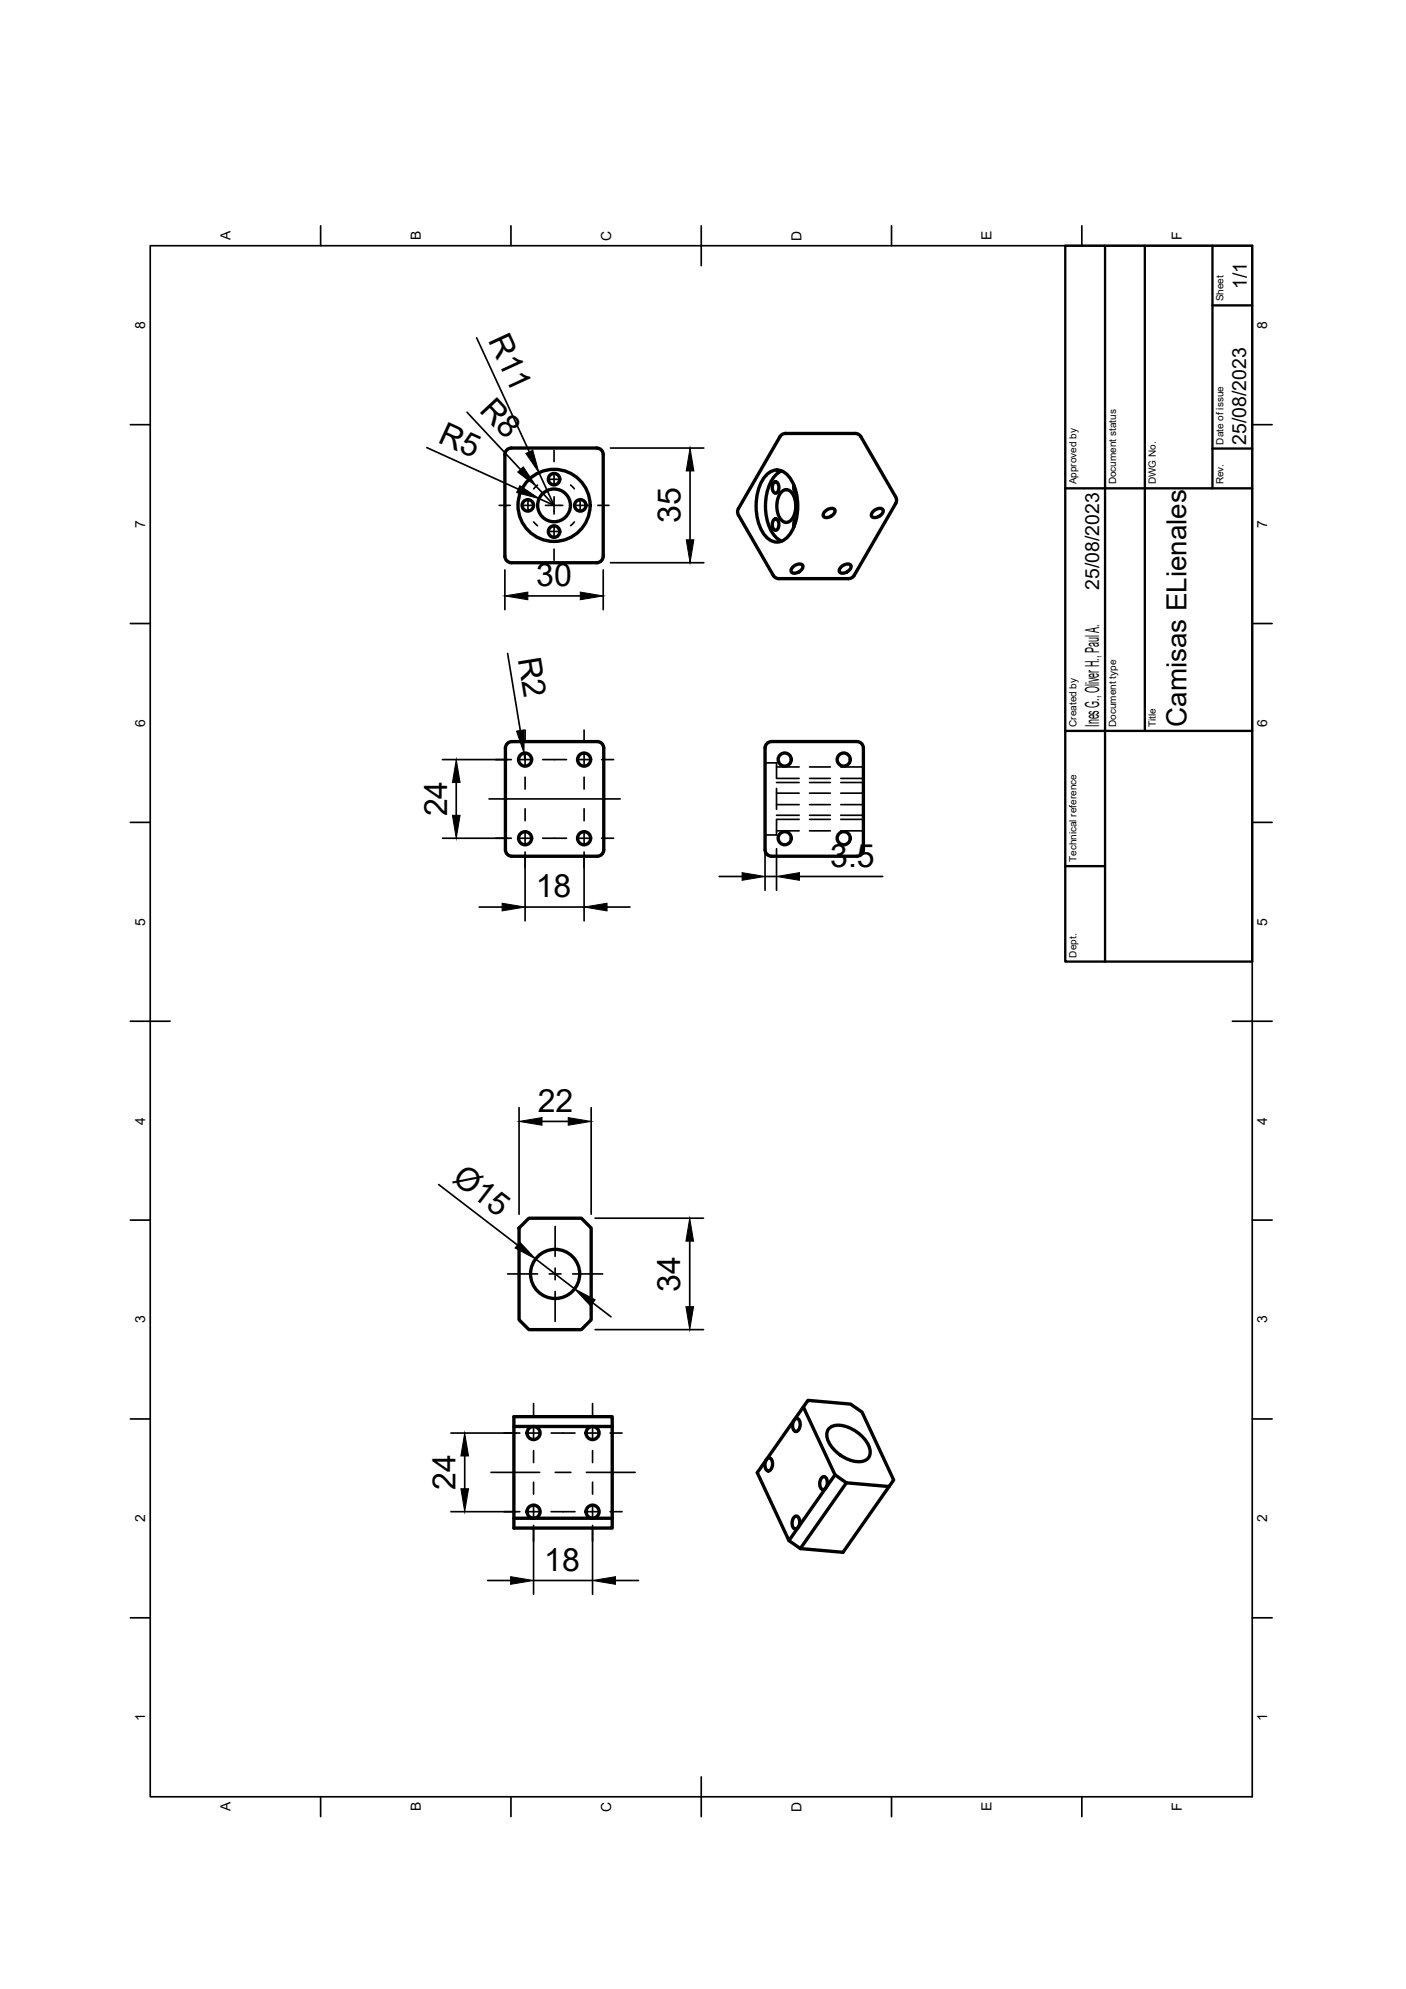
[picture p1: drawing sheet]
<svg xmlns="http://www.w3.org/2000/svg" width="210mm" height="297mm" viewBox="0 0 210 297" stroke-linecap="round" stroke-linejoin="round" font-family="sans-serif">
<!-- layer: BORDER -->
<g fill="none" stroke="#000" stroke-width=".25">
<path d="M22.4 36.7h164.5v231.6h-164.5zM47.9 33.7v3M76.3 33.7v3M104.7 33.7v6M133.1 33.7v3M161.5 33.7v3M19.5 63.4h2.9M186.9 63.4h3M19.5 93.1h2.9M186.9 93.1h3M19.5 122.8h2.9M186.9 122.8h3"/>
<path d="M19.5 152.5h5.9M184 152.5h5.9M19.5 182.2h2.9M186.9 182.2h3M19.5 211.9h2.9M186.9 211.9h3M19.5 241.6h2.9M186.9 241.6h3M47.9 268.3v3M76.3 268.3v3M104.7 265.4v5.9M133.1 268.3v3"/>
<path d="M161.5 268.3v3"/>
</g>
<!-- layer: TITLEBLOCK -->
<path d="M159 36.7h27.9v106.9h-27.9zM165 36.7v106.9M170.9 36.7v72.5M181 36.7v36.2M181 45.6h5.9M159 72.9h27.9M181 67h5.9M159 109.2h27.9M159 129.3h6" fill="none" stroke="#000" stroke-width=".35"/>
<!-- layer: FD_Dimensions -->
<g fill="none" stroke="#000" stroke-width=".25">
<path d="M71.2 50.5l7.8 17M63.7 66.8l13.7 6.2M69.7 61.6l8 8.5M80 72.6l2.7 2.9M80.5 70.6l2.2 4.9M80.5 74.5l2.2 1M91.1 66.9h14M103 70.3v10.3M75.4 85.1v6M75.8 97.6l1.9 11.5M78.8 89h7.8M90.1 85.1v6"/>
<path d="M91.1 84h14M66.1 113.4h10.2M68.1 116.9v4.9M78.2 112.5l.2 .9M66.1 125.2h10.2M71.5 135.5h3.5M78.4 127.2v10.3M78.4 135.5h8.8M87.2 127.2v10.3M90.6 135.5h3.5M107.4 130.9h3.4M114.2 126.7v6.2"/>
<path d="M114.2 130.9h1.7M115.9 126.7v6.2M119.4 130.9h12.4M65.5 176.9l11.7 9M77.5 165.4v15.9M80.9 167.5h3.9M88.3 165.4v15.9M80 188l5.8 4.5M88.5 194.6l2.7 2.1M88.8 198.6h16.2M88.8 181.9h16.2M103 185.4v9.7"/>
<path d="M67.3 214h10.3M69.4 217.4v4.9M67.3 225.8h10.3M72.8 236h3.4M79.7 227.8v10.3M79.7 236h8.8M88.5 227.8v10.3M91.9 236h3.4"/>
</g>
<g fill="#000" stroke="#000" stroke-width=".15">
<path d="M77.6 72.5l2.9 2-3.4-.9zM77.3 70.5l.8-.8 1.9 2.9zM78.5 67.7l1-.5 1 3.4zM103 66.9l.6 3.4h-1.2zM75.4 89l3.4-.6v1.2zM86.6 88.4l3.5 .6-3.5 .6zM102.4 80.6h1.2l-.6 3.4zM68.1 113.4l.6 3.5h-1.2zM77.1 109.2l1.1-.2v3.5zM67.5 121.8h1.2l-.6 3.4zM75 134.9l3.4 .6-3.4 .5zM87.2 135.5l3.4-.6v1.1z"/>
<path d="M110.8 130.3l3.4 .6-3.4 .6zM115.9 130.9l3.5-.6v1.2zM77.5 167.5l3.4-.6v1.1zM84.8 166.9l3.5 .6-3.5 .5zM77.6 185.5l2.4 2.5-3.1-1.6zM85.8 192.5l3.1 1.6-.7 .9zM102.4 195.1h1.1l-.5 3.5zM103 181.9l.5 3.5h-1.1zM69.4 214l.5 3.4h-1.1zM68.8 222.3h1.1l-.5 3.5zM76.2 235.5l3.5 .5-3.5 .6zM88.5 236l3.4-.5v1.1z"/>
</g>
<!-- layer: Smart Centers -->
<g fill="none" stroke="#000" stroke-width=".25">
<path d="M74.5 75.5h1.7M77.9 75.5h1.8M78.9 74.6l-.1 .9 .1 .8M79.7 77.9l.5 .6M80.2 72.4l-.5 .6M81.4 75.5h2.6M81.8 71.7l.9-.1 .9 .1M81.8 79.3l.9 .1 .9-.1M82.7 67.3v1.6M82.7 70.7v1.7M82.7 74.2v2.6M82.7 78.5v1.8"/>
<path d="M85.2 72.4l.6 .6M85.8 77.9l-.6 .6M85.8 75.5h1.7M86.5 74.6l.1 .9-.1 .8M89.3 75.5h1.6M82.7 82v1.7M73 119.3h19.6M74 113.4h1.8M77.5 113.4h1.8M78.4 109v1.8M78.4 112.6v1.7M78.4 116.1v1.7"/>
<path d="M81 113.4h3.6M86.3 113.4h1.8M87.2 109v1.8M87.2 112.6v1.7M87.2 116.1v1.7M89.8 113.4h1.8M74 125.2h1.8M77.5 125.2h1.8M78.4 120.8v1.8M78.4 124.3v1.8M78.4 127.8v1.8M81 125.2h3.6"/>
<path d="M86.3 125.2h1.8M87.2 120.8v1.8M87.2 124.3v1.8M87.2 127.8v1.8M89.8 125.2h1.8M75.8 190.2h4.5M82 190.2h1.7M82.9 183.2v4.4M82.9 189.4v1.7M82.9 192.9v4.4M85.5 190.2h4.5M73.3 219.9h7.3"/>
<path d="M75.3 214h1.7M78.8 214h1.7M79.7 209.6v1.8M79.7 213.1v1.8M79.7 216.6v1.8M82.3 214h3.5M82.9 219.9h2.3M87.6 219.9h7.2M87.6 214h1.7M88.5 209.6v1.8M88.5 213.1v1.8M88.5 216.6v1.8"/>
<path d="M91.1 214h1.8M75.3 225.8h1.7M78.8 225.8h1.7M79.7 221.4v1.7M79.7 224.9v1.7M79.7 228.4v1.8M82.3 225.8h3.5M87.6 225.8h1.7M88.5 221.4v1.7M88.5 224.9v1.7M88.5 228.4v1.8M91.1 225.8h1.8"/>
</g>
<!-- layer: Visible -->
<g fill="none" stroke="#000" stroke-width=".5">
<path d="M75.7 67.2l.3-.2 .4-.1h12.7a.98 .98 0 0 1 1 1v15.2a.98 .98 0 0 1-1 .9h-12.7a.98 .98 0 0 1-1-.9v-15.2l.1-.4zM114.4 70.9a2.14 2.14 0 0 1 3.6 .6 8.2 8.2 0 0 1 0 8.2 2.22 2.22 0 0 1-2 1.3 2.22 2.22 0 0 1-2-1.3 8.2 8.2 0 0 1 0-8.2zM115.6 77.6l.2-.1a.99 .99 0 0 1 0 1.7 1.02 1.02 0 0 1-.2-1.6zM115.6 72l.2-.1a.99 .99 0 0 1 0 1.8 1.02 1.02 0 0 1-.2-1.7zM116.7 73.5a1 1 0 0 1 1.7 .3 3.7 3.7 0 0 1-.3 3.9 1 1 0 0 1-1.7-.4 3.7 3.7 0 0 1 .3-3.8zM116.7 70.3a4.5 4.5 0 0 0-2.2 3.5 7.7 7.7 0 0 0 1.2 6.3l1 .7M117.3 64.7a.98 .98 0 0 0-.9 .5l-6.2 10.7a.98 .98 0 0 0 0 1l5.2 9a.98 .98 0 0 0 .9 .5h10.4a.98 .98 0 0 0 .8-.5l6.2-10.7a.98 .98 0 0 0 0-1l-5.2-9a.98 .98 0 0 0-.8-.5h-10.4M118.5 72.5v.7l.4 .4M118.9 77.5l-.4 .4v.8M123.2 76.3a1.11 1.11 0 0 1 1.4-.2 1.13 1.13 0 0 1-1.7 1v-.2zM130.4 76.3a1.11 1.11 0 0 1 1.4-.2 1.13 1.13 0 0 1-1.7 1v-.2zM118.4 84.7a1.11 1.11 0 0 1 1.4-.3 1.13 1.13 0 0 1-1.7 1v-.2z"/>
<path d="M125.6 84.7a1.11 1.11 0 0 1 1.4-.3 1.13 1.13 0 0 1-1.7 1v-.2zM75.7 111l.4-.2 .3-.1h12.8a.98 .98 0 0 1 .9 1v15.2a.98 .98 0 0 1-.9 1h-12.8a.98 .98 0 0 1-.9-1v-15.2v-.4zM114.5 111l.3-.2 .4-.1h12.7a.98 .98 0 0 1 1 1v15.2a.98 .98 0 0 1-1 1h-12.7a.98 .98 0 0 1-1-1v-15.2l.1-.4zM79 181.9h7.8l1.5 1.5v13.7l-1.5 1.5h-7.8l-1.5-1.5v-13.7zM76.7 211.6h14.7v16.6h-14.7zM76.7 213h14.7M114.4 218l.5-.3a1.13 1.13 0 0 1-.2 2 1.17 1.17 0 0 1-.3-1.7zM118.6 212.1l.4-.3a1.13 1.13 0 0 1-.2 2 1.17 1.17 0 0 1-.2-1.7zM119.9 210.1l-6.8 9.8 4.7 10.2 1.7 1.2 6.4 .5 6.8-9.8M120.6 209.1l6.4 .6 1.7 1.2 4.7 10.1-.7 1-6.3-.6-1.7-1.1-4.8-10.2zM123.7 213.5a2.01 2.01 0 0 1 2-.6 5.3 5.3 0 0 1 4.2 3.8 1.44 1.44 0 0 1-1.6 1.6 5.3 5.3 0 0 1-4.9-3.9l.1-.5zM76.7 226.7h14.7"/>
<path d="M118.5 226.7l.4-.3a1.13 1.13 0 0 1-.2 2 1.17 1.17 0 0 1-.2-1.7zM122.6 220.8l.4-.3a1.13 1.13 0 0 1-.1 2 1.17 1.17 0 0 1-.3-1.7zM124.7 220.3l-6.9 9.8M126.4 221.4l-6.9 9.9"/>
<circle cx="78.8" cy="75.5" r=".86"/>
<circle cx="82.7" cy="75.5" r="5.4"/>
<circle cx="82.7" cy="75.5" r="2.45"/>
<circle cx="82.7" cy="71.6" r=".86"/>
<circle cx="82.7" cy="79.4" r=".86"/>
<circle cx="86.6" cy="75.5" r=".86"/>
<circle cx="78.4" cy="113.4" r=".98"/>
<circle cx="87.2" cy="113.4" r=".98"/>
<circle cx="117.2" cy="113.4" r=".98"/>
<circle cx="126" cy="113.4" r=".98"/>
<circle cx="78.4" cy="125.2" r=".98"/>
<circle cx="87.2" cy="125.2" r=".98"/>
<circle cx="117.2" cy="125.2" r=".98"/>
<circle cx="126" cy="125.2" r=".98"/>
<circle cx="82.9" cy="190.2" r="3.7"/>
<circle cx="79.7" cy="214" r=".98"/>
<circle cx="88.5" cy="214" r=".98"/>
<circle cx="79.7" cy="225.8" r=".98"/>
<circle cx="88.5" cy="225.8" r=".98"/>
</g>
<!-- layer: Hidden -->
<g fill="none" stroke="#000" stroke-width=".25">
<path d="M114.2 113.9h1.7v2.3M115.9 117.8v3.1M115.9 118.5h3.4M115.9 114.5h3.4M115.9 116.2h3.4M115.9 116.9h3.4M120.9 118.5h3.1M120.9 114.5h3.1M120.9 116.2h3.1M120.9 116.9h3.1M125.5 118.5h3.4M125.5 114.5h3.4"/>
<path d="M125.5 116.2h3.4M125.5 116.9h3.4M115.9 122.4v2.3h-1.7M115.9 122.4h3.4M115.9 124.1h3.4M115.9 120.2h3.4M115.9 121.8h3.4M120.9 122.4h3.1M120.9 124.1h3.1M120.9 120.2h3.1M120.9 121.8h3.1M125.5 122.4h3.4"/>
<path d="M125.5 124.1h3.4M125.5 120.2h3.4M125.5 121.8h3.4"/>
</g>
<g font-size="4.8">
<text x="72.8" y="50.8" transform="rotate(65 72.8 50.8)">R11</text>
<text x="65.2" y="66" transform="rotate(24 65.2 66)">R5</text>
<text x="71.4" y="61.3" transform="rotate(47 71.4 61.3)">R8</text>
<text x="101.6" y="78.1" transform="rotate(-90 101.6 78.1)">35</text>
<text x="80.1" y="87.6">30</text>
<text x="77.3" y="98.4" transform="rotate(81 77.3 98.4)">R2</text>
<text x="66.7" y="121.9" transform="rotate(-90 66.7 121.9)">24</text>
<text x="123.9" y="129.5">3.5</text>
<text x="80" y="134">18</text>
<text x="80.3" y="166.1">22</text>
<text x="67.3" y="176.4" transform="rotate(38 67.3 176.4)">Ø15</text>
<text x="101.5" y="192.9" transform="rotate(-90 101.5 192.9)">34</text>
<text x="68" y="222.5" transform="rotate(-90 68 222.5)">24</text>
<text x="81.2" y="234.6">18</text>
</g>
<text font-size="4.1" x="177.1" y="108.6" transform="rotate(-90 177.1 108.6)">Camisas ELienales</text>
<g font-size="2.9">
<text x="186.1" y="43.2" transform="rotate(-90 186.1 43.2)">1/1</text>
<text x="186.1" y="66.4" transform="rotate(-90 186.1 66.4)">25/08/2023</text>
<text x="164.1" y="88.1" transform="rotate(-90 164.1 88.1)">25/08/2023</text>
<text x="164.1" y="108.6" transform="rotate(-90 164.1 108.6)">Ines G., Oliver H., Paul A.</text>
</g>
<g font-size="2.1">
<text x="34.4" y="35.9" transform="rotate(-90 34.4 35.9)">A</text>
<text x="62.8" y="35.9" transform="rotate(-90 62.8 35.9)">B</text>
<text x="91.2" y="36" transform="rotate(-90 91.2 36)">C</text>
<text x="119.6" y="36" transform="rotate(-90 119.6 36)">D</text>
<text x="148" y="35.9" transform="rotate(-90 148 35.9)">E</text>
<text x="176.5" y="35.8" transform="rotate(-90 176.5 35.8)">F</text>
<text x="21.7" y="49.2" transform="rotate(-90 21.7 49.2)">8</text>
<text x="189.2" y="49.2" transform="rotate(-90 189.2 49.2)">8</text>
<text x="21.7" y="78.8" transform="rotate(-90 21.7 78.8)">7</text>
<text x="189.2" y="78.8" transform="rotate(-90 189.2 78.8)">7</text>
<text x="21.7" y="108.5" transform="rotate(-90 21.7 108.5)">6</text>
<text x="189.2" y="108.5" transform="rotate(-90 189.2 108.5)">6</text>
<text x="21.7" y="138.2" transform="rotate(-90 21.7 138.2)">5</text>
<text x="189.2" y="138.2" transform="rotate(-90 189.2 138.2)">5</text>
<text x="21.7" y="167.9" transform="rotate(-90 21.7 167.9)">4</text>
<text x="189.2" y="167.9" transform="rotate(-90 189.2 167.9)">4</text>
<text x="21.7" y="197.6" transform="rotate(-90 21.7 197.6)">3</text>
<text x="189.2" y="197.6" transform="rotate(-90 189.2 197.6)">3</text>
<text x="21.7" y="227.3" transform="rotate(-90 21.7 227.3)">2</text>
<text x="189.2" y="227.3" transform="rotate(-90 189.2 227.3)">2</text>
<text x="21.7" y="257" transform="rotate(-90 21.7 257)">1</text>
<text x="189.2" y="257" transform="rotate(-90 189.2 257)">1</text>
<text x="34.4" y="270.5" transform="rotate(-90 34.4 270.5)">A</text>
<text x="62.8" y="270.5" transform="rotate(-90 62.8 270.5)">B</text>
<text x="91.2" y="270.6" transform="rotate(-90 91.2 270.6)">C</text>
<text x="119.6" y="270.6" transform="rotate(-90 119.6 270.6)">D</text>
<text x="148" y="270.5" transform="rotate(-90 148 270.5)">E</text>
<text x="176.5" y="270.4" transform="rotate(-90 176.5 270.4)">F</text>
</g>
<g font-size="1.5">
<text x="182.7" y="45" transform="rotate(-90 182.7 45)">Sheet</text>
<text x="182.7" y="66.4" transform="rotate(-90 182.7 66.4)">Date of issue</text>
<text x="160.7" y="72.3" transform="rotate(-90 160.7 72.3)">Approved by</text>
<text x="166.6" y="72.3" transform="rotate(-90 166.6 72.3)">Document status</text>
<text x="172.6" y="72.3" transform="rotate(-90 172.6 72.3)">DWG No.</text>
<text x="182.7" y="72.3" transform="rotate(-90 182.7 72.3)">Rev.</text>
<text x="160.7" y="108.6" transform="rotate(-90 160.7 108.6)">Created by</text>
<text x="166.6" y="108.6" transform="rotate(-90 166.6 108.6)">Document type</text>
<text x="172.6" y="108.6" transform="rotate(-90 172.6 108.6)">Title</text>
<text x="160.7" y="128.8" transform="rotate(-90 160.7 128.8)">Technical reference</text>
<text x="160.7" y="143" transform="rotate(-90 160.7 143)">Dept.</text>
</g>
</svg>
